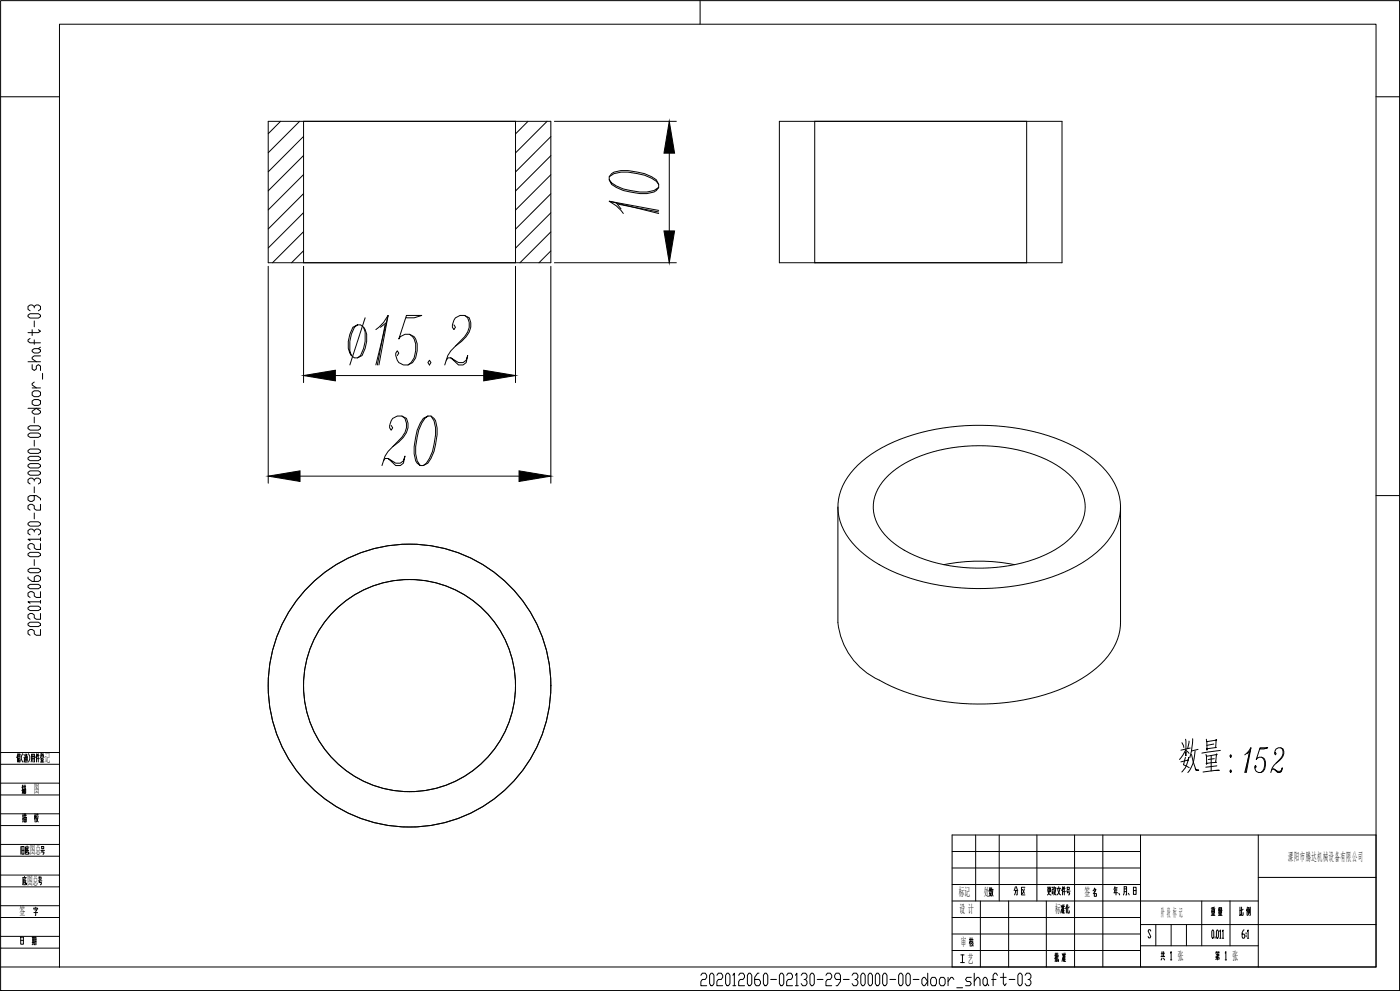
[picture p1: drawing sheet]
<svg xmlns="http://www.w3.org/2000/svg" width="2378mm" height="1682mm" viewBox="0 0 2378 1682" stroke-linecap="round" stroke-linejoin="round" font-family="sans-serif">
<!-- layer: 0 -->
<g fill="none" stroke="#000" stroke-width="1.7">
<path d="M1 1h2376v1680h-2376zM1189 1v40M101 41h2236v1600h-2236zM1 164h100M2337 164h40M456 206h480v240h-480zM477 206l-21 21M509 206l-53 53M516 206v240M876 206v240M897 206l-21 21M929 206l-53 54"/>
<path d="M1324 206h480v240h-480zM1384 206v240M1744 206v240M516 232l-60 60M936 232l-60 60M516 264l-60 60M936 264l-60 60M516 296l-60 60M936 297l-60 60M516 329l-60 60M936 329l-60 60M516 361l-60 60"/>
<path d="M936 361l-60 60M516 393l-53 53M936 394l-53 52M516 426l-21 20M936 426l-20 20M1457 790a268 268 0 0 1 144-63 378 378 0 0 1 222 30 144 144 0 0 1 77 79 90 90 0 0 1-24 89 250 250 0 0 1-138 67 382 382 0 0 1-235-28 144 144 0 0 1-76-79 89 89 0 0 1 24-89zM1510 806a217 217 0 0 1 129-49 260 260 0 0 1 163 37 84 84 0 0 1 41 67 81 81 0 0 1-36 62 243 243 0 0 1-148 41 242 242 0 0 1-138-40 81 81 0 0 1-38-68 77 77 0 0 1 27-50zM2337 841h40M1423 860v196a121 121 0 0 0 71 98M1903 860v196a107 107 0 0 1-48 84 310 310 0 0 1-169 54 358 358 0 0 1-192-40M1603 958a305 305 0 0 1 120 0M1 1277h100"/>
<path d="M30 1279l-2 7M32 1279v6M34 1279v6M38 1279l-2 5v5l2 4M48 1279l3 5v5l-3 4M62 1279l-1 7M65 1279v14M69 1279h3v1l-3 6M73 1279l-1 2M1 1297h100M30 1282v11M31 1285h3"/>
<path d="M31 1281h3M31 1288h3v5h-3zM31 1291h3M41 1286v7M41 1280v2M41 1291l1 2h5M43 1291v-8h3v8M43 1286h3M43 1289h3M43 1280h3l-1 3v8M44 1282l1 1M53 1293l1-13h4v13"/>
<path d="M54 1288h4M54 1284h4M56 1280v13M62 1282v11M63 1288h4M64 1282l-1 3M64 1280v2h2M69 1293h6M69 1281l1 2M70 1288h3v3h-3zM70 1285h3M71 1291v2"/>
<path d="M72 1280l3 6M72 1291v2M74 1281l-1 2M1 1329h100M1 1349h100M1 1381h100M1 1401h100M1617 1417h720v224h-720zM1657 1417v112M1697 1417v112M1761 1417v112M1825 1417v224"/>
<path d="M1873 1417v224M1937 1417v224M2137 1417v224M1 1433h100M36 1437v13M37 1437h4v13h-4zM46 1436v2M48 1440l-3 1v6M49 1438h-6v12M71 1437h3v4h-3zM1 1453h100M37 1443h4"/>
<path d="M44 1450h4M45 1443h4M46 1446l-2 1M47 1441l2 9v-3M69 1443h7M71 1446h4l-2 4M72 1443l-1 3M1617 1445h320M1617 1473h320M1 1485h100M40 1495h4M42 1488v2"/>
<path d="M42 1498l-2 1M42 1493l3 9v-3M44 1491l-4 1v7M45 1490h-6v12M65 1495h6M66 1489h4v3h-4zM66 1498h4l-1 4M67 1495v3M2137 1489h200M1 1505h100M40 1502h3M1617 1501h320"/>
<path d="M1681 1510h2M1681 1516h3M1681 1507v1M1681 1514v3l2 4M1682 1507v6M1683 1512l-1-2-1 2M1683 1516l-2 5M1683 1507v1M1685 1513l2 8M1685 1510h2M1685 1507l-1 6M1686 1510l-2 11"/>
<path d="M1724 1512h4v6l-1 1M1725 1505l-2 7M1725 1512l-2 7M1727 1505l2 7M1736 1510l4 6M1740 1509l-4 8M1741 1506h-6v13h6M1859 1509h2v1l-4 7M1859 1517h3v4h-3zM1859 1512l1 2M1859 1507l-2 5M1 1537h100"/>
<path d="M61 1540v1M1617 1529h520M1665 1529v112M1713 1529v112M1777 1529v112M2041 1529v76M2063 1540l-5 1M2089 1529v76M2106 1540v14l2-1M2109 1540v14h2l1-5M2119 1540l-1 3M2124 1540v14h-1"/>
<path d="M1 1557h100M58 1543v-2h6v2M58 1549h6M59 1544h4l-2 3v7h-1M1617 1557h320M2057 1554h7M2057 1542h7M2058 1544h5v6h-5zM2058 1552h5M2058 1547h5M2061 1541v13M2070 1545h6"/>
<path d="M2070 1554h6M2070 1546h5v4h-5zM2070 1541h5v3h-5zM2070 1552h5M2070 1542h5M2070 1548h5M2073 1546v8M2105 1554h1M2106 1545h2M2112 1543l-3 2M2117 1545l1-2v11M2120 1546l1 3"/>
<path d="M2120 1541h2M2120 1544h2v4l-3 6M2121 1541l-2 7M2122 1542v8M1937 1569h400M1963 1569v36M1989 1569v36M2015 1569v36M2059 1578l3 3v9l-1 2-3-2v-9zM2067 1578l3 3v9l-1 2-3-2v-9zM2113 1578h-1l-2 5v7l1 2h2l1-4-1-3h-3M1 1589h100"/>
<path d="M1617 1585h320M1647 1595h2M1647 1598v3M1648 1592v14M1648 1598h1M1650 1597l1 2M1650 1595h3M1651 1592v3M1652 1597v2l-3 3M1955 1580l-1-2h-3l-1 2 5 10-1 2h-3l-1-2M2064 1590v2M2072 1581l1-3v14"/>
<path d="M2072 1592h2M2076 1581l1-3v14M2076 1592h3M2117 1583v2M2117 1588v2M2119 1581l1-3v14M2119 1592h2M1 1609h100M1617 1613h320M1652 1604l1 2M1653 1600l-1 3-3 3M1793 1618l-1 14"/>
<path d="M1794 1618v14M1797 1618v14h1v-3M1804 1619l1 2M1807 1618l-1 5M1809 1618l-1 14M1937 1605h200M1972 1618h6M1974 1615v9M1977 1615v9M1988 1618l1-3v14M2066 1620h4v3h-4l-1 3h6l-1 2M2066 1615l-1 3"/>
<path d="M2066 1616h2M2066 1616l1 2M2068 1620v9M2069 1615l-1 3M2069 1616h2M2070 1616v2M2081 1618l1-3v14M1792 1621h2M1794 1625l-2 2M1794 1623h2M1796 1631l-2 1M1798 1622l-1 1"/>
<path d="M1805 1625l-1 7M1807 1624h3M1807 1628h3M1810 1621h-3v11h3M1972 1624h6M1974 1626l-2 3M1977 1626l1 3M1988 1629h2M2068 1626l-3 2M2081 1629h2M1 1641h100"/>
<circle cx="696" cy="1164" r="240"/>
<circle cx="696" cy="1164" r="180"/>
</g>
<g fill="none" stroke="#000" stroke-width="1.7">
<path d="M942 206h207M1137 260v132M1035 300l8-5a97 97 0 0 1 72 13l4 5M1035 305l4 8a87 87 0 0 0 48 16h12l12-3 4-3 4-5v-5l-4-8a87 87 0 0 0-48-15h-12l-12 2-4 3-4 5v5a52 52 0 0 0 36 18l16 3h12l12-3 8-5M1035 342l84 20M1047 344l8 11M1051 347l68 13M1119 357l-84-15 12 7 12 13M456 452v368M516 452v197M876 452v197M936 452v368"/>
<path d="M942 446h207M620 539l-26 80M659 535l-21 84M690 539h13l13-4h-26l-13 40a17 17 0 0 1 19-7 17 17 0 0 1 13 15v12l-3 12a17 17 0 0 1-21 12 17 17 0 0 1-13-20l3-4 2 4-2 4M789 535l5 4a28 28 0 0 1-5 32l-15 16M607 551l-8 4a52 52 0 0 0-5 44l3 4 5 4h5l8-4a52 52 0 0 0 5-44l-2-4-6-4h-5l-5 4a59 59 0 0 0-5 48M618 555a59 59 0 0 1-6 48l-5 4M638 559l13-12 8-12-15 84M654 551l-13 68M657 547l-11 8M771 551l3 4-3 4a16 16 0 0 1 10-24h8l8 4a28 28 0 0 1-5 32l-8 8a58 58 0 0 0-29 40M696 567a25 25 0 0 1 10 28l-3 12-5 8-5 4"/>
<path d="M729 611l3 4-3 4-2-4zM766 607l13 12h8l5-4 2-12-2 8-5 4h-8l-13-8h-5l-3 4M570 637h252M683 706l5 4a28 28 0 0 1-5 32l-16 16M727 706l-8 4a97 97 0 0 0-13 72l3 4 5 4h5l8-4a97 97 0 0 0 13-72l-3-4-5-4h-5a52 52 0 0 0-18 36l-3 16v12l3 12 5 8M732 706l5 8a91 91 0 0 1-8 64l-5 8-5 4M664 722l3 4-3 4a16 16 0 0 1 11-24h8l7 4a28 28 0 0 1-5 32l-8 8a57 57 0 0 0-28 40M659 778l13 12h8l5-4 3-12-3 8-5 4h-8l-13-8h-5l-3 4M510 808h372"/>
</g>
<path d="M1137 206l9 54h-18zM1128 392h18l-9 54zM516 637l54-9v18zM822 628l54 9-54 9zM456 808l54-9v18zM882 799l54 9-54 9z" fill="#000" stroke="#000" stroke-width="1.7"/>
<text font-size="74.1" x="2003" y="1312">数量：152</text>
<g font-size="33.5">
<text x="73" y="1080" transform="rotate(-90 73 1080)">202012060-02130-29-30000-00-door_shaft-03</text>
<text x="1190" y="1678">202012060-02130-29-30000-00-door_shaft-03</text>
</g>
<text font-size="20.5" x="2188" y="1461">溧阳市腾达机械设备有限公司</text>
<g font-size="20.3">
<text x="37" y="1396">描 校</text>
<text x="1801" y="1551">准化</text>
<text x="34" y="1605">日 期</text>
</g>
<text font-size="20.1" x="1972" y="1556">阶 段 标 记</text>
<g font-size="20">
<text x="76" y="1293">记</text>
<text x="58" y="1347">图</text>
<text x="51" y="1450">图总</text>
<text x="46" y="1502">图总</text>
<text x="1629" y="1521">标记</text>
<text x="1671" y="1521">处</text>
<text x="1842" y="1521">签</text>
<text x="33" y="1554">签</text>
<text x="1630" y="1549">设 计</text>
<text x="1792" y="1550">标</text>
<text x="1632" y="1606">审</text>
<text x="2001" y="1629">张</text>
<text x="2094" y="1629">张</text>
<text x="1644" y="1634">艺</text>
</g>
<g font-size="19.8">
<text x="1778" y="1520">更改文件号</text>
<text x="1891" y="1520">年、月、日</text>
</g>
<g font-size="10.6">
<text x="45" y="1348" transform="rotate(-90 45 1348)">描 图</text>
<text x="1639" y="1635" transform="rotate(-90 1639 1635)">工 艺</text>
</g>
</svg>
